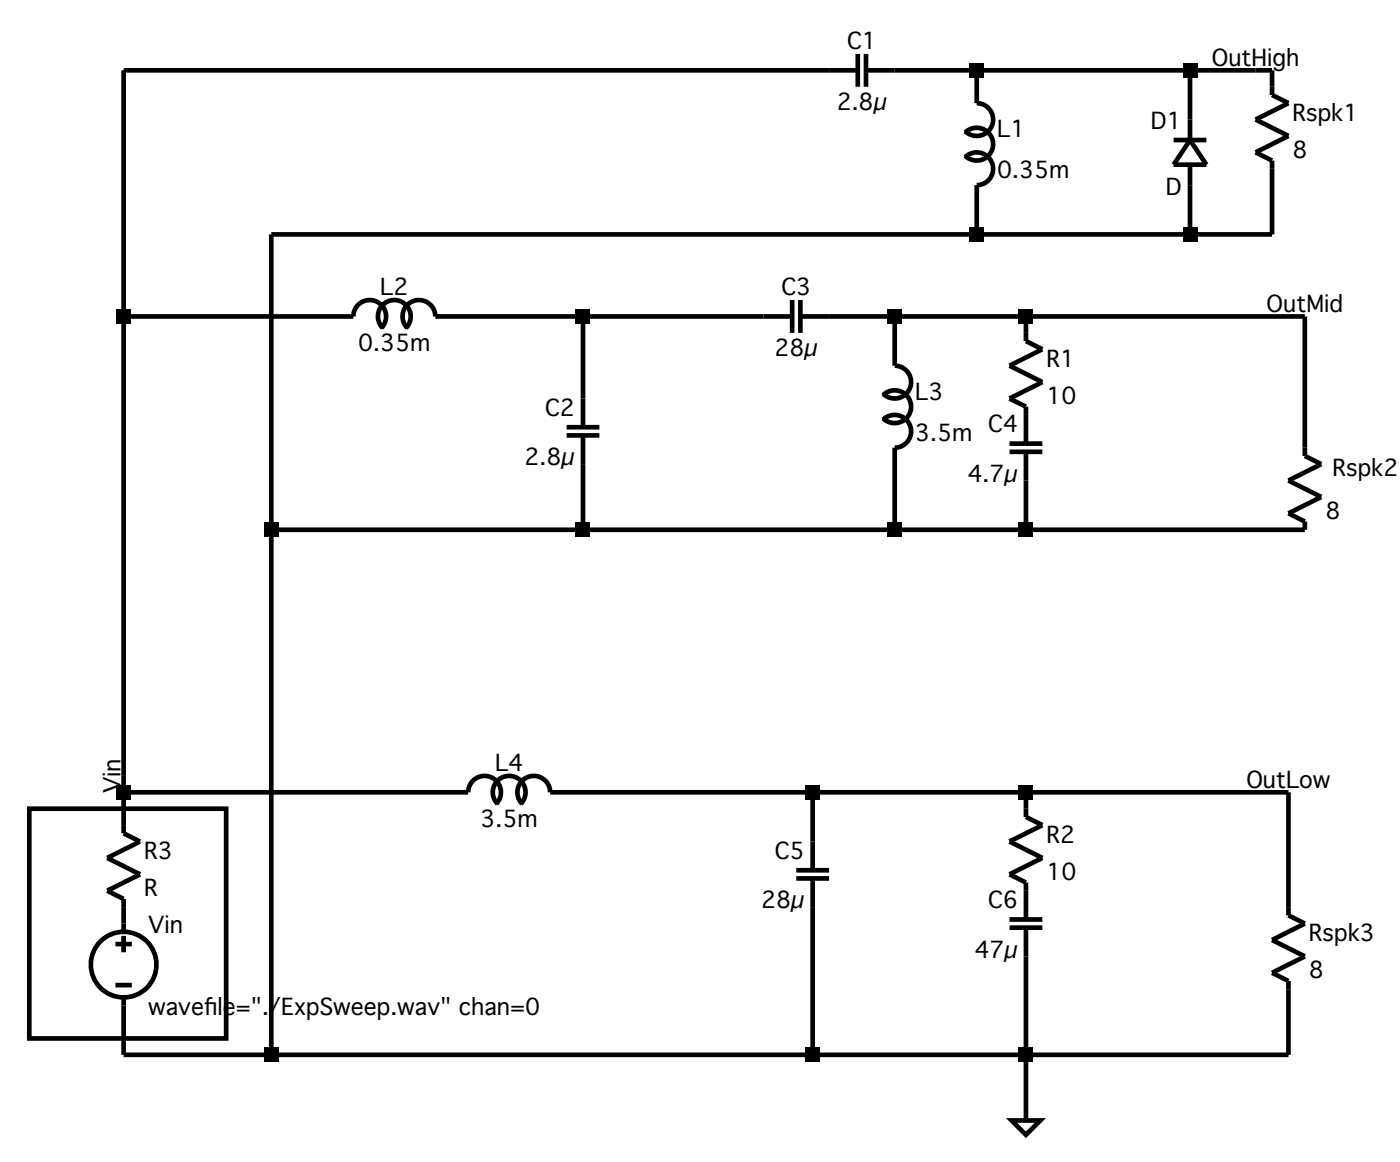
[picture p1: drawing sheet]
Version 4
SHEET 1 2108 976
WIRE 960 -64 272 -64
WIRE 1104 -64 1024 -64
WIRE 1312 -64 1104 -64
WIRE 1376 -64 1312 -64
WIRE 1392 -64 1376 -64
WIRE 1392 -48 1392 -64
WIRE 1104 -32 1104 -64
WIRE 1312 -16 1312 -64
WIRE 1104 96 1104 48
WIRE 1104 96 416 96
WIRE 1312 96 1312 48
WIRE 1312 96 1104 96
WIRE 1392 96 1392 32
WIRE 1392 96 1312 96
WIRE 272 176 272 -64
WIRE 496 176 272 176
WIRE 720 176 576 176
WIRE 896 176 720 176
WIRE 1024 176 960 176
WIRE 1152 176 1024 176
WIRE 1424 176 1152 176
WIRE 1152 192 1152 176
WIRE 1024 224 1024 176
WIRE 720 256 720 176
WIRE 1424 304 1424 176
WIRE 416 384 416 96
WIRE 720 384 720 320
WIRE 720 384 416 384
WIRE 1024 384 1024 304
WIRE 1024 384 720 384
WIRE 1152 384 1152 336
WIRE 1152 384 1024 384
WIRE 1424 384 1152 384
WIRE 272 624 272 176
WIRE 272 640 272 624
WIRE 608 640 272 640
WIRE 944 640 688 640
WIRE 1152 640 944 640
WIRE 1408 640 1152 640
WIRE 1152 656 1152 640
WIRE 272 672 272 640
WIRE 944 688 944 640
WIRE 1408 752 1408 640
WIRE 272 768 272 752
WIRE 272 896 272 848
WIRE 416 896 416 384
WIRE 416 896 272 896
WIRE 944 896 944 752
WIRE 944 896 416 896
WIRE 1152 896 1152 800
WIRE 1152 896 944 896
WIRE 1408 896 1408 832
WIRE 1408 896 1152 896
WIRE 1152 960 1152 896
FLAG 1408 640 OutLow
FLAG 1424 176 OutMid
FLAG 1376 -64 OutHigh
FLAG 1152 960 0
FLAG 272 624 Vin
SYMBOL res 1136 176 R0
SYMATTR InstName R1
SYMATTR Value 10
SYMBOL res 1136 640 R0
SYMATTR InstName R2
SYMATTR Value 10
SYMBOL res 1376 -64 R0
SYMATTR InstName Rspk1
SYMATTR Value 8
SYMBOL res 1408 288 R0
WINDOW 0 43 34 Left 2
SYMATTR InstName Rspk2
SYMATTR Value 8
SYMBOL res 1392 736 R0
SYMATTR InstName Rspk3
SYMATTR Value 8
SYMBOL Cap 1024 -80 R90
WINDOW 0 0 32 VBottom 2
WINDOW 3 32 32 VTop 2
SYMATTR InstName C1
SYMATTR Value 2.8µ
SYMBOL Cap 736 320 R180
WINDOW 0 24 56 Left 2
WINDOW 3 24 8 Left 2
SYMATTR InstName C2
SYMATTR Value 2.8µ
SYMBOL Cap 896 192 R270
WINDOW 0 32 32 VTop 2
WINDOW 3 0 32 VBottom 2
SYMATTR InstName C3
SYMATTR Value 28µ
SYMBOL Cap 1168 336 R180
WINDOW 0 24 56 Left 2
WINDOW 3 24 8 Left 2
SYMATTR InstName C4
SYMATTR Value 4.7µ
SYMBOL Cap 960 752 R180
WINDOW 0 24 56 Left 2
WINDOW 3 24 8 Left 2
SYMATTR InstName C5
SYMATTR Value 28µ
SYMBOL Cap 1168 800 R180
WINDOW 0 24 56 Left 2
WINDOW 3 24 8 Left 2
SYMATTR InstName C6
SYMATTR Value 47µ
SYMBOL Ind 1088 -48 R0
SYMATTR InstName L1
SYMATTR Value 0.35m
SYMBOL Ind 480 192 R270
WINDOW 0 32 56 VTop 2
WINDOW 3 5 56 VBottom 2
SYMATTR InstName L2
SYMATTR Value 0.35m
SYMBOL Ind 1008 208 R0
SYMATTR InstName L3
SYMATTR Value 3.5m
SYMBOL Ind 592 656 R270
WINDOW 0 32 56 VTop 2
WINDOW 3 5 56 VBottom 2
SYMATTR InstName L4
SYMATTR Value 3.5m
SYMBOL voltage 272 752 R0
SYMATTR InstName Vin
SYMATTR Value wavefile="./ExpSweep.wav" chan=0
SYMBOL Diode 1328 48 R180
WINDOW 0 24 64 Left 2
WINDOW 3 24 0 Left 2
SYMATTR InstName D1
SYMBOL Res 256 656 R0
SYMATTR InstName R3
TEXT 1520 608 Left 2 !.wave "./MyOutLowSweep.wav" 16 192000 OutLow
TEXT 1544 488 Left 2 ;.ac oct 100 0.1 100000
TEXT 1552 528 Left 2 !.tran 2
TEXT 1520 664 Left 2 !.wave "./MyOutMidSweep.wav" 16 192000 OutMid
TEXT 1536 712 Left 2 !.wave "./MyOutHighSweep.wav" 16 192000 OutHigh
RECTANGLE Normal 180 656 372 880
